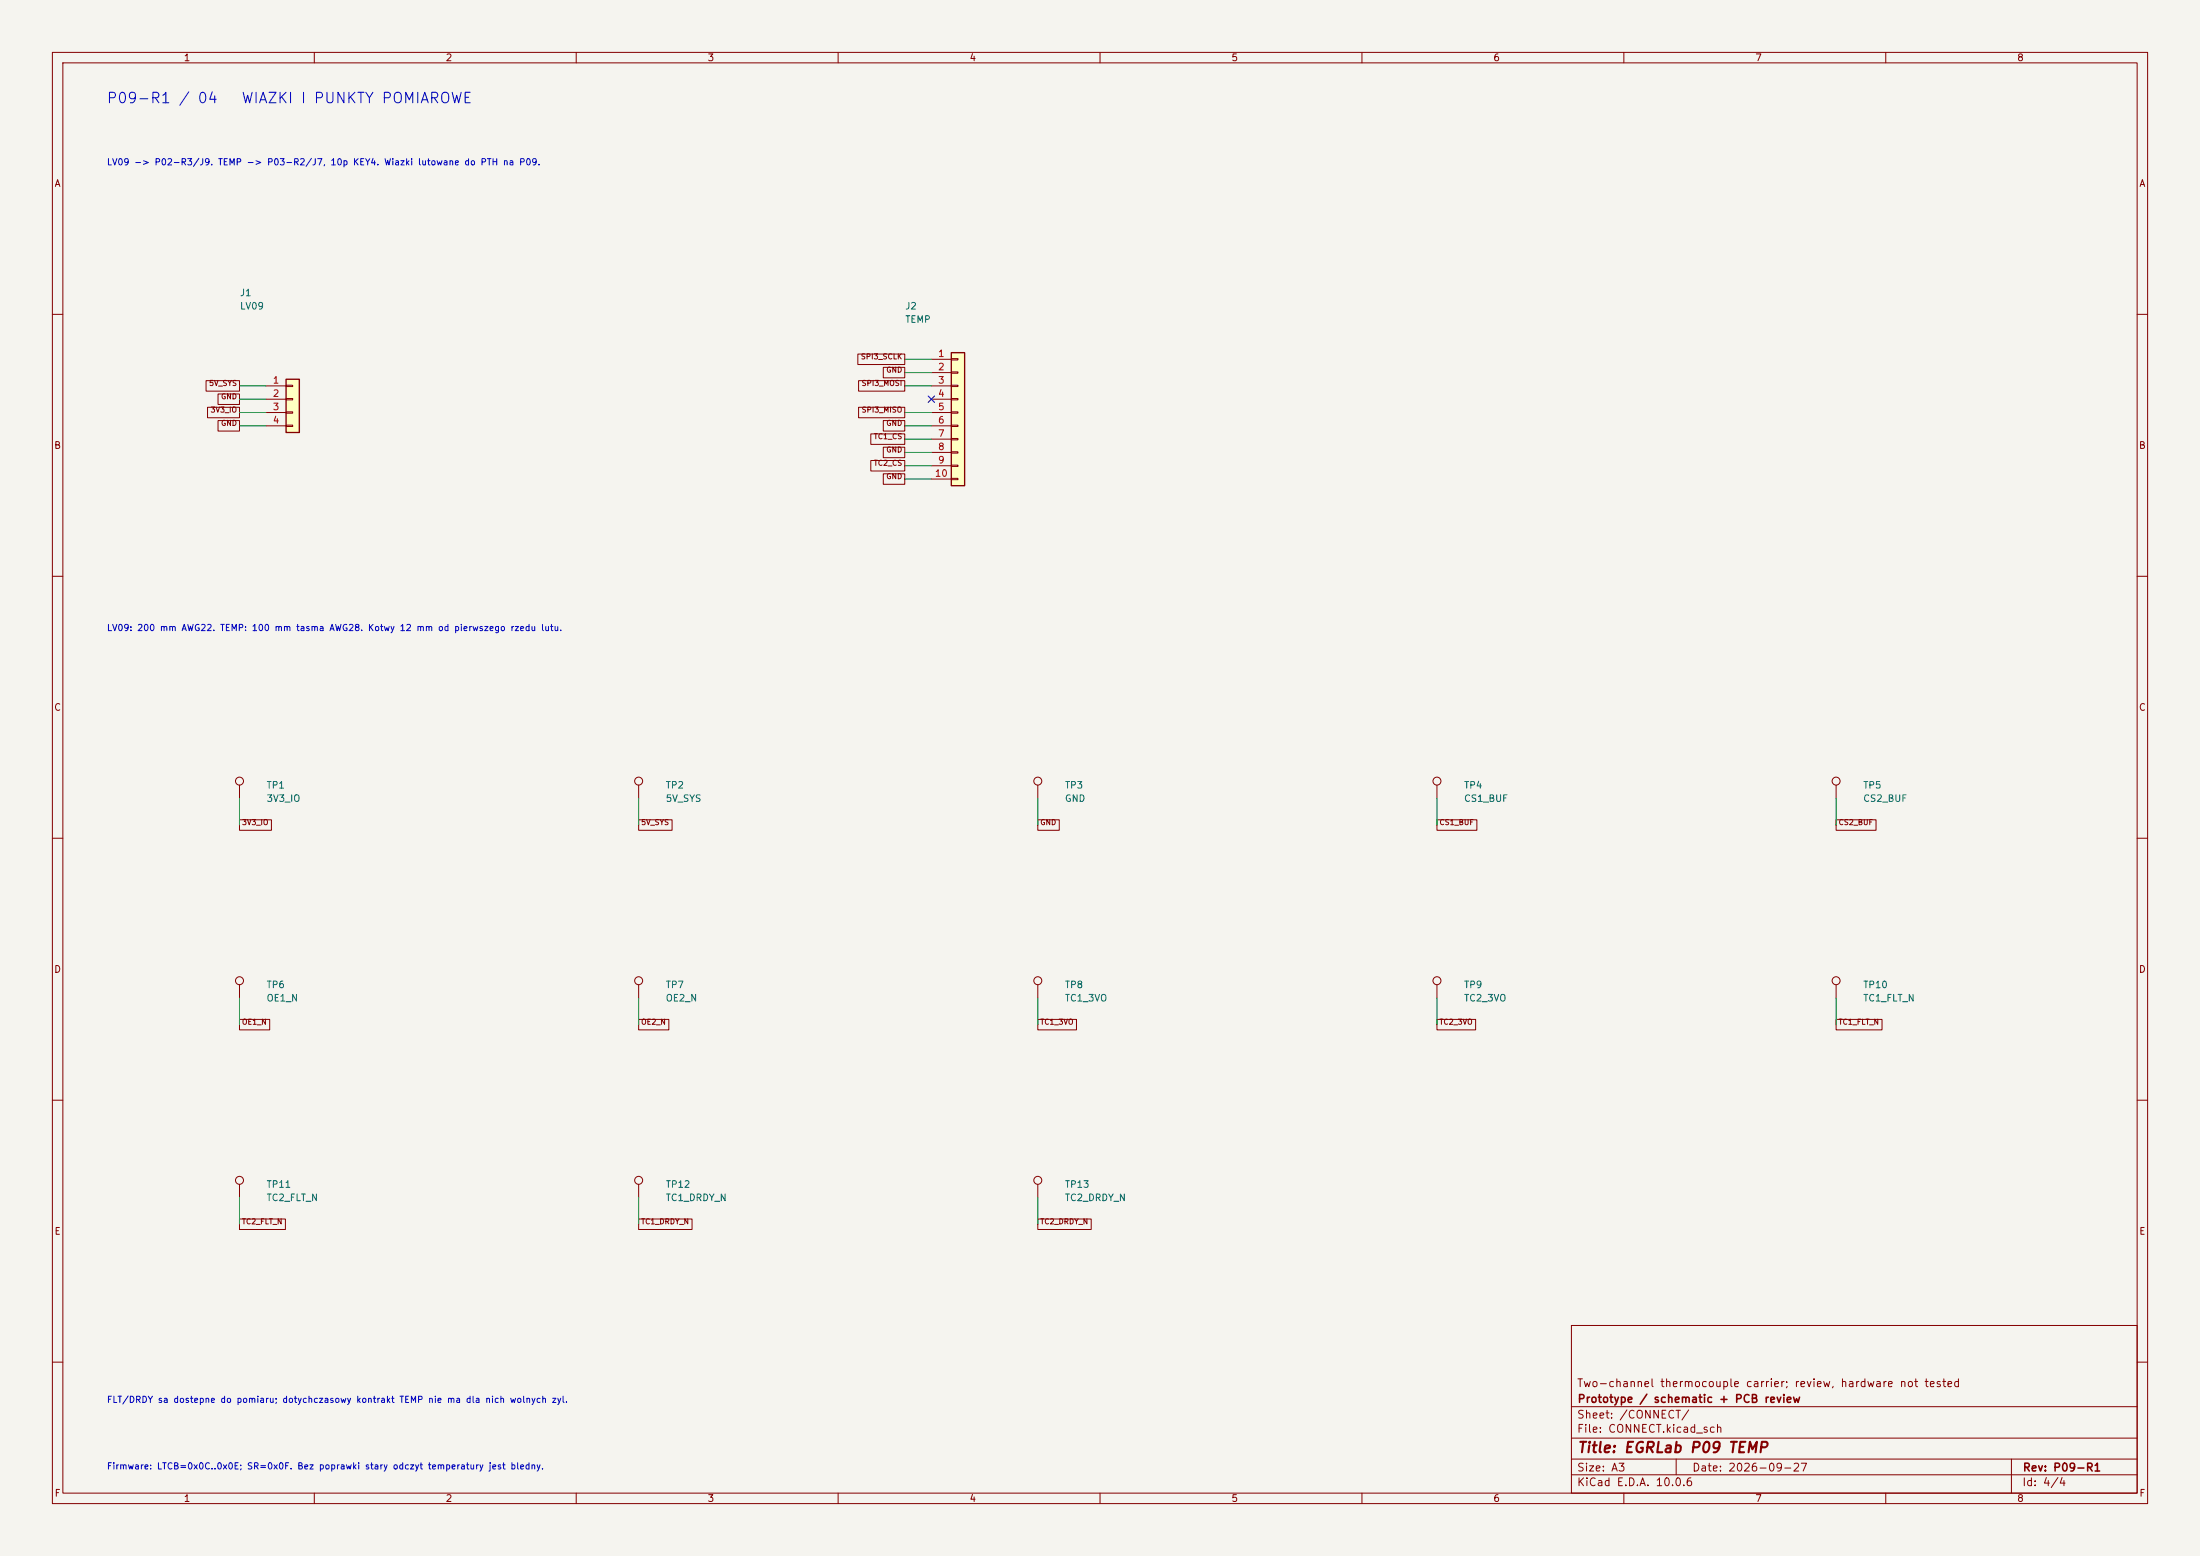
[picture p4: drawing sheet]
(kicad_sch (version 20250114) (generator "eeschema") (paper "A3") (title_block (title "EGRLab P09 TEMP") (date "2026-09-27") (rev "P09-R1") (company "Prototype / schematic + PCB review") (comment 1 "Two-channel thermocouple carrier; review, hardware not tested"))(lib_symbols (symbol "P09:Conn_01x04" (pin_names (offset 1.016) (hide yes)) (exclude_from_sim no) (in_bom yes) (on_board yes) (in_pos_files yes) (duplicate_pin_numbers_are_jumpers no) (symbol "Conn_01x04_1_1" (rectangle (start -1.27 3.81) (end 1.27 -6.35) (stroke (width 0.254) (type default)) (fill (type background))) (rectangle (start -1.27 2.667) (end 0 2.413) (stroke (width 0.1524) (type default)) (fill (type none))) (rectangle (start -1.27 0.127) (end 0 -0.127) (stroke (width 0.1524) (type default)) (fill (type none))) (rectangle (start -1.27 -2.413) (end 0 -2.667) (stroke (width 0.1524) (type default)) (fill (type none))) (rectangle (start -1.27 -4.953) (end 0 -5.207) (stroke (width 0.1524) (type default)) (fill (type none))) (pin passive line (at -5.08 2.54 0) (length 3.81) (name "Pin_1" (effects (font (size 1.27 1.27)))) (number "1" (effects (font (size 1.27 1.27))))) (pin passive line (at -5.08 0 0) (length 3.81) (name "Pin_2" (effects (font (size 1.27 1.27)))) (number "2" (effects (font (size 1.27 1.27))))) (pin passive line (at -5.08 -2.54 0) (length 3.81) (name "Pin_3" (effects (font (size 1.27 1.27)))) (number "3" (effects (font (size 1.27 1.27))))) (pin passive line (at -5.08 -5.08 0) (length 3.81) (name "Pin_4" (effects (font (size 1.27 1.27)))) (number "4" (effects (font (size 1.27 1.27)))))) (embedded_fonts no))(symbol "P09:Conn_01x10" (pin_names (offset 1.016) (hide yes)) (exclude_from_sim no) (in_bom yes) (on_board yes) (in_pos_files yes) (duplicate_pin_numbers_are_jumpers no) (symbol "Conn_01x10_1_1" (rectangle (start -1.27 11.43) (end 1.27 -13.97) (stroke (width 0.254) (type default)) (fill (type background))) (rectangle (start -1.27 10.287) (end 0 10.033) (stroke (width 0.1524) (type default)) (fill (type none))) (rectangle (start -1.27 7.747) (end 0 7.493) (stroke (width 0.1524) (type default)) (fill (type none))) (rectangle (start -1.27 5.207) (end 0 4.953) (stroke (width 0.1524) (type default)) (fill (type none))) (rectangle (start -1.27 2.667) (end 0 2.413) (stroke (width 0.1524) (type default)) (fill (type none))) (rectangle (start -1.27 0.127) (end 0 -0.127) (stroke (width 0.1524) (type default)) (fill (type none))) (rectangle (start -1.27 -2.413) (end 0 -2.667) (stroke (width 0.1524) (type default)) (fill (type none))) (rectangle (start -1.27 -4.953) (end 0 -5.207) (stroke (width 0.1524) (type default)) (fill (type none))) (rectangle (start -1.27 -7.493) (end 0 -7.747) (stroke (width 0.1524) (type default)) (fill (type none))) (rectangle (start -1.27 -10.033) (end 0 -10.287) (stroke (width 0.1524) (type default)) (fill (type none))) (rectangle (start -1.27 -12.573) (end 0 -12.827) (stroke (width 0.1524) (type default)) (fill (type none))) (pin passive line (at -5.08 10.16 0) (length 3.81) (name "Pin_1" (effects (font (size 1.27 1.27)))) (number "1" (effects (font (size 1.27 1.27))))) (pin passive line (at -5.08 7.62 0) (length 3.81) (name "Pin_2" (effects (font (size 1.27 1.27)))) (number "2" (effects (font (size 1.27 1.27))))) (pin passive line (at -5.08 5.08 0) (length 3.81) (name "Pin_3" (effects (font (size 1.27 1.27)))) (number "3" (effects (font (size 1.27 1.27))))) (pin passive line (at -5.08 2.54 0) (length 3.81) (name "Pin_4" (effects (font (size 1.27 1.27)))) (number "4" (effects (font (size 1.27 1.27))))) (pin passive line (at -5.08 0 0) (length 3.81) (name "Pin_5" (effects (font (size 1.27 1.27)))) (number "5" (effects (font (size 1.27 1.27))))) (pin passive line (at -5.08 -2.54 0) (length 3.81) (name "Pin_6" (effects (font (size 1.27 1.27)))) (number "6" (effects (font (size 1.27 1.27))))) (pin passive line (at -5.08 -5.08 0) (length 3.81) (name "Pin_7" (effects (font (size 1.27 1.27)))) (number "7" (effects (font (size 1.27 1.27))))) (pin passive line (at -5.08 -7.62 0) (length 3.81) (name "Pin_8" (effects (font (size 1.27 1.27)))) (number "8" (effects (font (size 1.27 1.27))))) (pin passive line (at -5.08 -10.16 0) (length 3.81) (name "Pin_9" (effects (font (size 1.27 1.27)))) (number "9" (effects (font (size 1.27 1.27))))) (pin passive line (at -5.08 -12.7 0) (length 3.81) (name "Pin_10" (effects (font (size 1.27 1.27)))) (number "10" (effects (font (size 1.27 1.27)))))) (embedded_fonts no))(symbol "P09:TestPoint" (pin_numbers (hide yes)) (pin_names (offset 0.762) (hide yes)) (exclude_from_sim no) (in_bom yes) (on_board yes) (in_pos_files yes) (duplicate_pin_numbers_are_jumpers no) (symbol "TestPoint_0_1" (circle (center 0 3.302) (radius 0.762) (stroke (width 0) (type default)) (fill (type none)))) (symbol "TestPoint_1_1" (pin passive line (at 0 0 90) (length 2.54) (name "1" (effects (font (size 1.27 1.27)))) (number "1" (effects (font (size 1.27 1.27)))))) (embedded_fonts no)))(symbol (lib_id "P09:Conn_01x04") (at 55.88 76.2 0) (unit 1) (in_bom yes) (on_board yes) (dnp no) (property "Reference" "J1" (at 45.72 55.88 0) (effects (font (size 1.27 1.27)) (justify left))) (property "Value" "LV09" (at 45.72 58.42 0) (effects (font (size 1.27 1.27)) (justify left)))(property "Footprint" "P09:PTH_LV09" (at 55.88 76.2 0) (effects (font (size 1 1)) hide))(property "MPN" "Soldered harness" (at 55.88 76.2 0) (effects (font (size 1 1)) hide))(property "BaselineRef" "J_LV09B" (at 55.88 76.2 0) (effects (font (size 1 1)) hide))(property "Datasheet" "" (at 55.88 76.2 0) (effects (font (size 1 1)) hide))(pin "1")(pin "2")(pin "3")(pin "4"))(symbol (lib_id "P09:Conn_01x10") (at 182.88 78.74 0) (unit 1) (in_bom yes) (on_board yes) (dnp no) (property "Reference" "J2" (at 172.72 58.42 0) (effects (font (size 1.27 1.27)) (justify left))) (property "Value" "TEMP" (at 172.72 60.96 0) (effects (font (size 1.27 1.27)) (justify left)))(property "Footprint" "P09:PTH_TEMP" (at 182.88 78.74 0) (effects (font (size 1 1)) hide))(property "MPN" "Soldered harness" (at 182.88 78.74 0) (effects (font (size 1 1)) hide))(property "BaselineRef" "J_TEMPB" (at 182.88 78.74 0) (effects (font (size 1 1)) hide))(property "Datasheet" "" (at 182.88 78.74 0) (effects (font (size 1 1)) hide))(pin "1")(pin "2")(pin "3")(pin "4")(pin "5")(pin "6")(pin "7")(pin "8")(pin "9")(pin "10"))(text "LV09 -> P02-R3/J9. TEMP -> P03-R2/J7, 10p KEY4. Wiazki lutowane do PTH na P09." (at 20.32 30.48 0) (effects (font (size 1.2 1.2)) (justify left top)))(text "LV09: 200 mm AWG22. TEMP: 100 mm tasma AWG28. Kotwy 12 mm od pierwszego rzedu lutu." (at 20.32 119.38 0) (effects (font (size 1.2 1.2)) (justify left top)))(symbol (lib_id "P09:TestPoint") (at 45.72 152.4 0) (unit 1) (in_bom yes) (on_board yes) (dnp no) (property "Reference" "TP1" (at 50.8 149.86 0) (effects (font (size 1.27 1.27)) (justify left))) (property "Value" "3V3_IO" (at 50.8 152.4 0) (effects (font (size 1.27 1.27)) (justify left)))(property "Footprint" "P09:TestPad_1" (at 45.72 152.4 0) (effects (font (size 1 1)) hide))(property "MPN" "PCB test pad" (at 45.72 152.4 0) (effects (font (size 1 1)) hide))(property "BaselineRef" "TESTPAD" (at 45.72 152.4 0) (effects (font (size 1 1)) hide))(property "Datasheet" "" (at 45.72 152.4 0) (effects (font (size 1 1)) hide))(pin "1"))(symbol (lib_id "P09:TestPoint") (at 121.92 152.4 0) (unit 1) (in_bom yes) (on_board yes) (dnp no) (property "Reference" "TP2" (at 127.0 149.86 0) (effects (font (size 1.27 1.27)) (justify left))) (property "Value" "5V_SYS" (at 127.0 152.4 0) (effects (font (size 1.27 1.27)) (justify left)))(property "Footprint" "P09:TestPad_1" (at 121.92 152.4 0) (effects (font (size 1 1)) hide))(property "MPN" "PCB test pad" (at 121.92 152.4 0) (effects (font (size 1 1)) hide))(property "BaselineRef" "TESTPAD" (at 121.92 152.4 0) (effects (font (size 1 1)) hide))(property "Datasheet" "" (at 121.92 152.4 0) (effects (font (size 1 1)) hide))(pin "1"))(symbol (lib_id "P09:TestPoint") (at 198.12 152.4 0) (unit 1) (in_bom yes) (on_board yes) (dnp no) (property "Reference" "TP3" (at 203.2 149.86 0) (effects (font (size 1.27 1.27)) (justify left))) (property "Value" "GND" (at 203.2 152.4 0) (effects (font (size 1.27 1.27)) (justify left)))(property "Footprint" "P09:TestPad_1" (at 198.12 152.4 0) (effects (font (size 1 1)) hide))(property "MPN" "PCB test pad" (at 198.12 152.4 0) (effects (font (size 1 1)) hide))(property "BaselineRef" "TESTPAD" (at 198.12 152.4 0) (effects (font (size 1 1)) hide))(property "Datasheet" "" (at 198.12 152.4 0) (effects (font (size 1 1)) hide))(pin "1"))(symbol (lib_id "P09:TestPoint") (at 274.32 152.4 0) (unit 1) (in_bom yes) (on_board yes) (dnp no) (property "Reference" "TP4" (at 279.4 149.86 0) (effects (font (size 1.27 1.27)) (justify left))) (property "Value" "CS1_BUF" (at 279.4 152.4 0) (effects (font (size 1.27 1.27)) (justify left)))(property "Footprint" "P09:TestPad_1" (at 274.32 152.4 0) (effects (font (size 1 1)) hide))(property "MPN" "PCB test pad" (at 274.32 152.4 0) (effects (font (size 1 1)) hide))(property "BaselineRef" "TESTPAD" (at 274.32 152.4 0) (effects (font (size 1 1)) hide))(property "Datasheet" "" (at 274.32 152.4 0) (effects (font (size 1 1)) hide))(pin "1"))(symbol (lib_id "P09:TestPoint") (at 350.52 152.4 0) (unit 1) (in_bom yes) (on_board yes) (dnp no) (property "Reference" "TP5" (at 355.6 149.86 0) (effects (font (size 1.27 1.27)) (justify left))) (property "Value" "CS2_BUF" (at 355.6 152.4 0) (effects (font (size 1.27 1.27)) (justify left)))(property "Footprint" "P09:TestPad_1" (at 350.52 152.4 0) (effects (font (size 1 1)) hide))(property "MPN" "PCB test pad" (at 350.52 152.4 0) (effects (font (size 1 1)) hide))(property "BaselineRef" "TESTPAD" (at 350.52 152.4 0) (effects (font (size 1 1)) hide))(property "Datasheet" "" (at 350.52 152.4 0) (effects (font (size 1 1)) hide))(pin "1"))(symbol (lib_id "P09:TestPoint") (at 45.72 190.5 0) (unit 1) (in_bom yes) (on_board yes) (dnp no) (property "Reference" "TP6" (at 50.8 187.96 0) (effects (font (size 1.27 1.27)) (justify left))) (property "Value" "OE1_N" (at 50.8 190.5 0) (effects (font (size 1.27 1.27)) (justify left)))(property "Footprint" "P09:TestPad_1" (at 45.72 190.5 0) (effects (font (size 1 1)) hide))(property "MPN" "PCB test pad" (at 45.72 190.5 0) (effects (font (size 1 1)) hide))(property "BaselineRef" "TESTPAD" (at 45.72 190.5 0) (effects (font (size 1 1)) hide))(property "Datasheet" "" (at 45.72 190.5 0) (effects (font (size 1 1)) hide))(pin "1"))(symbol (lib_id "P09:TestPoint") (at 121.92 190.5 0) (unit 1) (in_bom yes) (on_board yes) (dnp no) (property "Reference" "TP7" (at 127.0 187.96 0) (effects (font (size 1.27 1.27)) (justify left))) (property "Value" "OE2_N" (at 127.0 190.5 0) (effects (font (size 1.27 1.27)) (justify left)))(property "Footprint" "P09:TestPad_1" (at 121.92 190.5 0) (effects (font (size 1 1)) hide))(property "MPN" "PCB test pad" (at 121.92 190.5 0) (effects (font (size 1 1)) hide))(property "BaselineRef" "TESTPAD" (at 121.92 190.5 0) (effects (font (size 1 1)) hide))(property "Datasheet" "" (at 121.92 190.5 0) (effects (font (size 1 1)) hide))(pin "1"))(symbol (lib_id "P09:TestPoint") (at 198.12 190.5 0) (unit 1) (in_bom yes) (on_board yes) (dnp no) (property "Reference" "TP8" (at 203.2 187.96 0) (effects (font (size 1.27 1.27)) (justify left))) (property "Value" "TC1_3VO" (at 203.2 190.5 0) (effects (font (size 1.27 1.27)) (justify left)))(property "Footprint" "P09:TestPad_1" (at 198.12 190.5 0) (effects (font (size 1 1)) hide))(property "MPN" "PCB test pad" (at 198.12 190.5 0) (effects (font (size 1 1)) hide))(property "BaselineRef" "TESTPAD" (at 198.12 190.5 0) (effects (font (size 1 1)) hide))(property "Datasheet" "" (at 198.12 190.5 0) (effects (font (size 1 1)) hide))(pin "1"))(symbol (lib_id "P09:TestPoint") (at 274.32 190.5 0) (unit 1) (in_bom yes) (on_board yes) (dnp no) (property "Reference" "TP9" (at 279.4 187.96 0) (effects (font (size 1.27 1.27)) (justify left))) (property "Value" "TC2_3VO" (at 279.4 190.5 0) (effects (font (size 1.27 1.27)) (justify left)))(property "Footprint" "P09:TestPad_1" (at 274.32 190.5 0) (effects (font (size 1 1)) hide))(property "MPN" "PCB test pad" (at 274.32 190.5 0) (effects (font (size 1 1)) hide))(property "BaselineRef" "TESTPAD" (at 274.32 190.5 0) (effects (font (size 1 1)) hide))(property "Datasheet" "" (at 274.32 190.5 0) (effects (font (size 1 1)) hide))(pin "1"))(symbol (lib_id "P09:TestPoint") (at 350.52 190.5 0) (unit 1) (in_bom yes) (on_board yes) (dnp no) (property "Reference" "TP10" (at 355.6 187.96 0) (effects (font (size 1.27 1.27)) (justify left))) (property "Value" "TC1_FLT_N" (at 355.6 190.5 0) (effects (font (size 1.27 1.27)) (justify left)))(property "Footprint" "P09:TestPad_1" (at 350.52 190.5 0) (effects (font (size 1 1)) hide))(property "MPN" "PCB test pad" (at 350.52 190.5 0) (effects (font (size 1 1)) hide))(property "BaselineRef" "TESTPAD" (at 350.52 190.5 0) (effects (font (size 1 1)) hide))(property "Datasheet" "" (at 350.52 190.5 0) (effects (font (size 1 1)) hide))(pin "1"))(symbol (lib_id "P09:TestPoint") (at 45.72 228.6 0) (unit 1) (in_bom yes) (on_board yes) (dnp no) (property "Reference" "TP11" (at 50.8 226.06 0) (effects (font (size 1.27 1.27)) (justify left))) (property "Value" "TC2_FLT_N" (at 50.8 228.6 0) (effects (font (size 1.27 1.27)) (justify left)))(property "Footprint" "P09:TestPad_1" (at 45.72 228.6 0) (effects (font (size 1 1)) hide))(property "MPN" "PCB test pad" (at 45.72 228.6 0) (effects (font (size 1 1)) hide))(property "BaselineRef" "TESTPAD" (at 45.72 228.6 0) (effects (font (size 1 1)) hide))(property "Datasheet" "" (at 45.72 228.6 0) (effects (font (size 1 1)) hide))(pin "1"))(symbol (lib_id "P09:TestPoint") (at 121.92 228.6 0) (unit 1) (in_bom yes) (on_board yes) (dnp no) (property "Reference" "TP12" (at 127.0 226.06 0) (effects (font (size 1.27 1.27)) (justify left))) (property "Value" "TC1_DRDY_N" (at 127.0 228.6 0) (effects (font (size 1.27 1.27)) (justify left)))(property "Footprint" "P09:TestPad_1" (at 121.92 228.6 0) (effects (font (size 1 1)) hide))(property "MPN" "PCB test pad" (at 121.92 228.6 0) (effects (font (size 1 1)) hide))(property "BaselineRef" "TESTPAD" (at 121.92 228.6 0) (effects (font (size 1 1)) hide))(property "Datasheet" "" (at 121.92 228.6 0) (effects (font (size 1 1)) hide))(pin "1"))(symbol (lib_id "P09:TestPoint") (at 198.12 228.6 0) (unit 1) (in_bom yes) (on_board yes) (dnp no) (property "Reference" "TP13" (at 203.2 226.06 0) (effects (font (size 1.27 1.27)) (justify left))) (property "Value" "TC2_DRDY_N" (at 203.2 228.6 0) (effects (font (size 1.27 1.27)) (justify left)))(property "Footprint" "P09:TestPad_1" (at 198.12 228.6 0) (effects (font (size 1 1)) hide))(property "MPN" "PCB test pad" (at 198.12 228.6 0) (effects (font (size 1 1)) hide))(property "BaselineRef" "TESTPAD" (at 198.12 228.6 0) (effects (font (size 1 1)) hide))(property "Datasheet" "" (at 198.12 228.6 0) (effects (font (size 1 1)) hide))(pin "1"))(text "FLT/DRDY sa dostepne do pomiaru; dotychczasowy kontrakt TEMP nie ma dla nich wolnych zyl." (at 20.32 266.7 0) (effects (font (size 1.2 1.2)) (justify left top)))(text "Firmware: LTCB=0x0C..0x0E; SR=0x0F. Bez poprawki stary odczyt temperatury jest bledny." (at 20.32 279.4 0) (effects (font (size 1.2 1.2)) (justify left top)))(text "P09-R1 / 04   WIAZKI I PUNKTY POMIAROWE" (at 20.32 17.78 0) (effects (font (size 2 2)) (justify left top)))(wire (pts (xy 50.8 73.66) (xy 45.72 73.66)) (stroke (width 0) (type default)))(global_label "5V_SYS" (shape passive) (at 45.72 73.66 0) (effects (font (size 1 1)) (justify right bottom)))(wire (pts (xy 50.8 76.2) (xy 45.72 76.2)) (stroke (width 0) (type default)))(global_label "GND" (shape passive) (at 45.72 76.2 0) (effects (font (size 1 1)) (justify right bottom)))(wire (pts (xy 50.8 78.74) (xy 45.72 78.74)) (stroke (width 0) (type default)))(global_label "3V3_IO" (shape passive) (at 45.72 78.74 0) (effects (font (size 1 1)) (justify right bottom)))(wire (pts (xy 50.8 81.28) (xy 45.72 81.28)) (stroke (width 0) (type default)))(global_label "GND" (shape passive) (at 45.72 81.28 0) (effects (font (size 1 1)) (justify right bottom)))(wire (pts (xy 177.8 68.58) (xy 172.72 68.58)) (stroke (width 0) (type default)))(global_label "SPI3_SCLK" (shape passive) (at 172.72 68.58 0) (effects (font (size 1 1)) (justify right bottom)))(wire (pts (xy 177.8 71.12) (xy 172.72 71.12)) (stroke (width 0) (type default)))(global_label "GND" (shape passive) (at 172.72 71.12 0) (effects (font (size 1 1)) (justify right bottom)))(wire (pts (xy 177.8 73.66) (xy 172.72 73.66)) (stroke (width 0) (type default)))(global_label "SPI3_MOSI" (shape passive) (at 172.72 73.66 0) (effects (font (size 1 1)) (justify right bottom)))(no_connect (at 177.8 76.2))(wire (pts (xy 177.8 78.74) (xy 172.72 78.74)) (stroke (width 0) (type default)))(global_label "SPI3_MISO" (shape passive) (at 172.72 78.74 0) (effects (font (size 1 1)) (justify right bottom)))(wire (pts (xy 177.8 81.28) (xy 172.72 81.28)) (stroke (width 0) (type default)))(global_label "GND" (shape passive) (at 172.72 81.28 0) (effects (font (size 1 1)) (justify right bottom)))(wire (pts (xy 177.8 83.82) (xy 172.72 83.82)) (stroke (width 0) (type default)))(global_label "TC1_CS" (shape passive) (at 172.72 83.82 0) (effects (font (size 1 1)) (justify right bottom)))(wire (pts (xy 177.8 86.36) (xy 172.72 86.36)) (stroke (width 0) (type default)))(global_label "GND" (shape passive) (at 172.72 86.36 0) (effects (font (size 1 1)) (justify right bottom)))(wire (pts (xy 177.8 88.9) (xy 172.72 88.9)) (stroke (width 0) (type default)))(global_label "TC2_CS" (shape passive) (at 172.72 88.9 0) (effects (font (size 1 1)) (justify right bottom)))(wire (pts (xy 177.8 91.44) (xy 172.72 91.44)) (stroke (width 0) (type default)))(global_label "GND" (shape passive) (at 172.72 91.44 0) (effects (font (size 1 1)) (justify right bottom)))(wire (pts (xy 45.72 152.4) (xy 45.72 157.48)) (stroke (width 0) (type default)))(global_label "3V3_IO" (shape passive) (at 45.72 157.48 0) (effects (font (size 1 1)) (justify left bottom)))(wire (pts (xy 121.92 152.4) (xy 121.92 157.48)) (stroke (width 0) (type default)))(global_label "5V_SYS" (shape passive) (at 121.92 157.48 0) (effects (font (size 1 1)) (justify left bottom)))(wire (pts (xy 198.12 152.4) (xy 198.12 157.48)) (stroke (width 0) (type default)))(global_label "GND" (shape passive) (at 198.12 157.48 0) (effects (font (size 1 1)) (justify left bottom)))(wire (pts (xy 274.32 152.4) (xy 274.32 157.48)) (stroke (width 0) (type default)))(global_label "CS1_BUF" (shape passive) (at 274.32 157.48 0) (effects (font (size 1 1)) (justify left bottom)))(wire (pts (xy 350.52 152.4) (xy 350.52 157.48)) (stroke (width 0) (type default)))(global_label "CS2_BUF" (shape passive) (at 350.52 157.48 0) (effects (font (size 1 1)) (justify left bottom)))(wire (pts (xy 45.72 190.5) (xy 45.72 195.58)) (stroke (width 0) (type default)))(global_label "OE1_N" (shape passive) (at 45.72 195.58 0) (effects (font (size 1 1)) (justify left bottom)))(wire (pts (xy 121.92 190.5) (xy 121.92 195.58)) (stroke (width 0) (type default)))(global_label "OE2_N" (shape passive) (at 121.92 195.58 0) (effects (font (size 1 1)) (justify left bottom)))(wire (pts (xy 198.12 190.5) (xy 198.12 195.58)) (stroke (width 0) (type default)))(global_label "TC1_3VO" (shape passive) (at 198.12 195.58 0) (effects (font (size 1 1)) (justify left bottom)))(wire (pts (xy 274.32 190.5) (xy 274.32 195.58)) (stroke (width 0) (type default)))(global_label "TC2_3VO" (shape passive) (at 274.32 195.58 0) (effects (font (size 1 1)) (justify left bottom)))(wire (pts (xy 350.52 190.5) (xy 350.52 195.58)) (stroke (width 0) (type default)))(global_label "TC1_FLT_N" (shape passive) (at 350.52 195.58 0) (effects (font (size 1 1)) (justify left bottom)))(wire (pts (xy 45.72 228.6) (xy 45.72 233.68)) (stroke (width 0) (type default)))(global_label "TC2_FLT_N" (shape passive) (at 45.72 233.68 0) (effects (font (size 1 1)) (justify left bottom)))(wire (pts (xy 121.92 228.6) (xy 121.92 233.68)) (stroke (width 0) (type default)))(global_label "TC1_DRDY_N" (shape passive) (at 121.92 233.68 0) (effects (font (size 1 1)) (justify left bottom)))(wire (pts (xy 198.12 228.6) (xy 198.12 233.68)) (stroke (width 0) (type default)))(global_label "TC2_DRDY_N" (shape passive) (at 198.12 233.68 0) (effects (font (size 1 1)) (justify left bottom))))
